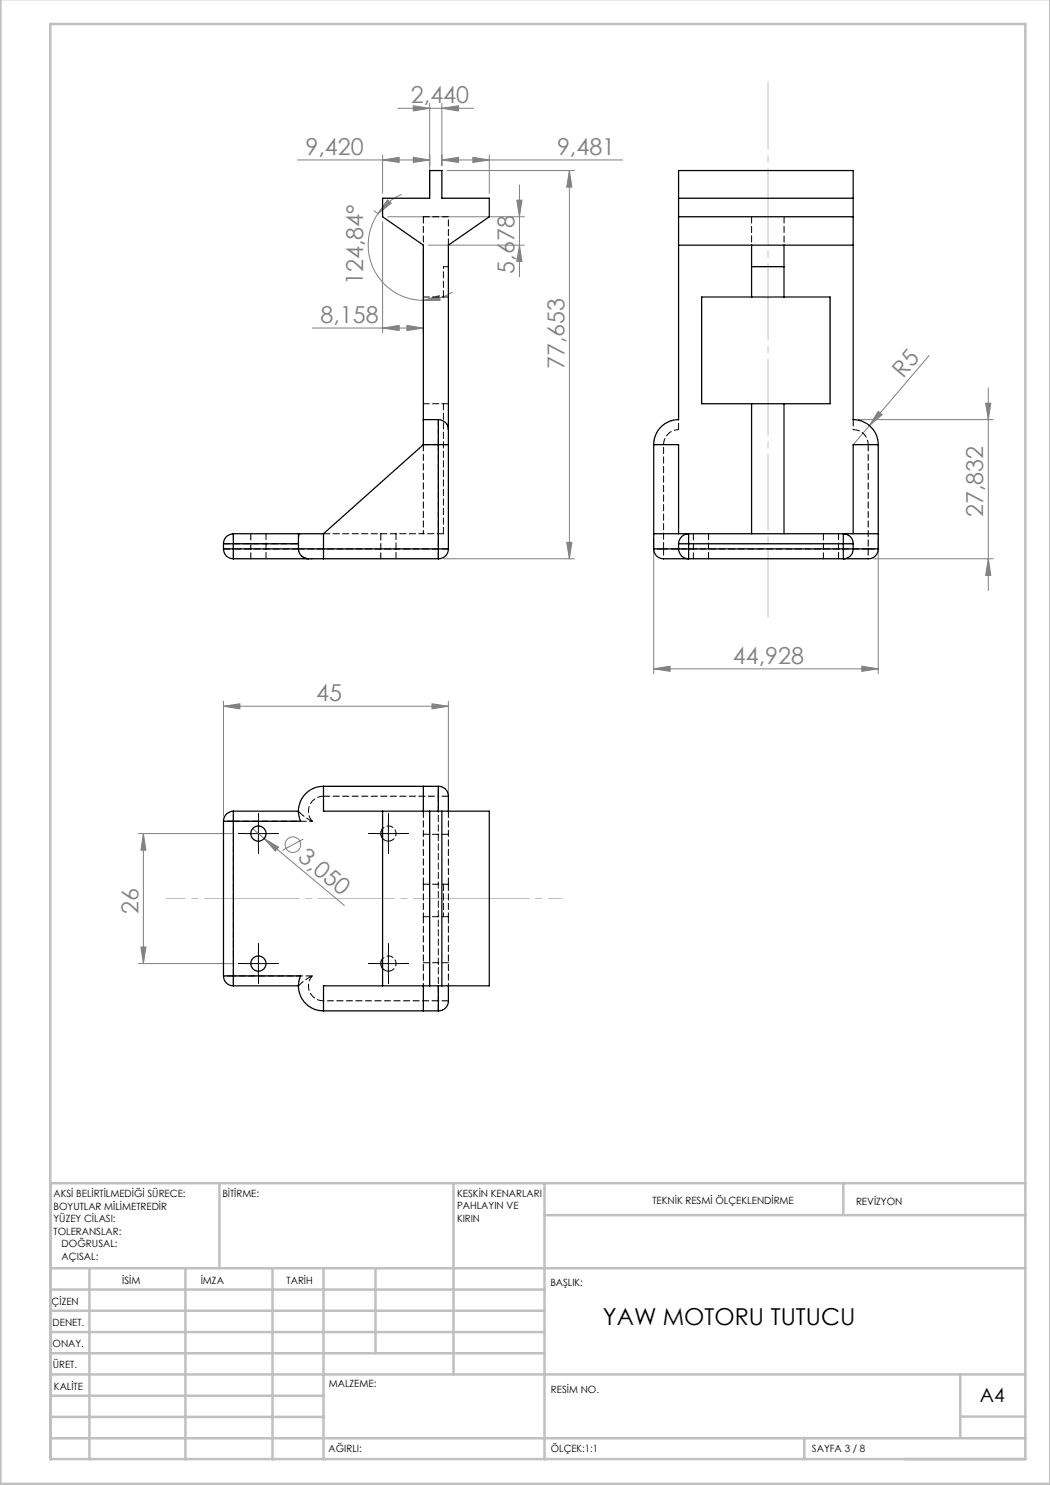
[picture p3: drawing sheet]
<svg xmlns="http://www.w3.org/2000/svg" width="210mm" height="297mm" viewBox="0 0 210 297" stroke-linecap="round" stroke-linejoin="round" font-family="sans-serif">
<g fill="none" stroke="#808080" stroke-width=".2">
<path d="M59.5 32h26.4M76.5 32l3.3-.5v1zM76.5 31v7.7M77.5 40l.7 .6-2.6 2.1zM79.6 21.7h15.1M80.3 38.9a11.2 11.2 0 0 0-4.7 3.8M82.7 31.5l3.2 .5-3.2 .5zM82.7 21.2l3.2 .5-3.2 .5zM85.9 20.7v18M88.4 32l3.3-.5v1zM88.4 21.7l3.3-.5v1zM88.4 32h36.1"/>
<path d="M88.4 20.7v12.4M89.4 34.1h25.5M94.6 31.5l3.3 .5-3.3 .5zM97.9 31v7.7M103.9 37v18.4M113.9 34.1l.5 3.3h-1.1zM113.9 34.1v77.7M74.8 42.2l.9 .6M75.6 42.7a11 11 0 0 0 9.1 17.4M76.5 44.3v22.3M77.5 43.4h27.4M84.7 50v16.6"/>
<path d="M85.7 49h19.2M90.5 58.4a11.2 11.2 0 0 1-5.8 1.7M103.4 40h1l-.5 3.4zM103.9 49l.5 3.3h-1zM62.5 65.6h22.2M76.5 65.6l3.3-.5v1zM81.4 65.1l3.3 .5-3.3 .5zM84.7 60.1l3.2-1 .1 1zM185.8 71.1l-15.2 17.8M197.7 77.6v40.5M171.7 83.9h26.9M175.6 82.3l.8 .6-2.5 2.2z"/>
<path d="M197.1 80.6h1.1l-.5 3.3zM88.7 111.8h26.2M113.3 108.5h1.1l-.5 3.3zM130.7 107.8v27M174.7 111.8h23.9M175.6 107.8v27M197.7 111.8l.5 3.3h-1.1zM130.7 133.8l3.3-.6v1.1zM130.7 133.8h44.9M172.4 133.2l3.2 .6-3.2 .5zM44.7 141.2l3.3-.4v1zM44.7 140.3v23"/>
<path d="M44.7 141.2h45M86.4 140.8l3.3 .4-3.3 .6zM89.7 140.3v21M27.7 166.7h19M28.7 166.7l.5 3.3h-1zM28.7 166.7v26M50.5 165.7l2.3 2M52.8 167.7l2.9 1.7-.6 .8zM52.8 167.7l16.1 13.4M60.7 167.8l-4.2 2.3M27.7 192.7h19M28.2 189.4h1l-.5 3.3z"/>
<circle cx="58.6" cy="168.9" r="1.55"/>
</g>
<g fill="none" stroke="#000" stroke-width=".2" stroke-dasharray="15.2 1.3 1.3 1.3">
<path d="M49.2 166.7h-1.5M51.7 164.2v-1.5M51.7 169.2v1.5M54.2 166.7h1.5M75.2 166.7h-1.5M77.7 164.2v-1.5M77.7 169.2v1.5M80.2 166.7h1.5M49.2 192.7h-1.5M51.7 190.2v-1.5M51.7 195.2v1.5M54.2 192.7h1.5"/>
<path d="M75.2 192.7h-1.5M77.7 190.2v-1.5M77.7 195.2v1.5M80.2 192.7h1.5"/>
</g>
<path d="M49.2 166.7h5M51.7 164.2v5M75.2 166.7h5M77.7 164.2v5M49.2 192.7h5M51.7 190.2v5M75.2 192.7h5M77.7 190.2v5" fill="none" stroke="#000" stroke-width=".2"/>
<path d="M44.7 179.7h53.2" fill="none" stroke="#c0c0c0" stroke-width=".2" stroke-dasharray="15.2 1.3 1.3 1.3" stroke-dashoffset=".1"/>
<path d="M97.9 179.7h14.5" fill="none" stroke="#c0c0c0" stroke-width=".2" stroke-dasharray="15.2 1.3 1.3 1.3" stroke-dashoffset="7.3"/>
<path d="M44.7 179.7h-11.4" fill="none" stroke="#c0c0c0" stroke-width=".2" stroke-dasharray="15.2 1.3 1.3 1.3" stroke-dashoffset="11.4"/>
<path d="M153.6 16.4v107" fill="none" stroke="#c0c0c0" stroke-width=".2" stroke-dasharray="15.2 1.3 1.3 1.3" stroke-dashoffset="1.7"/>
<g fill="none" stroke="#c0c0c0" stroke-width=".5">
<path d="M.1 -.1v296.9h209.9v-296.9M10.1 4.8h195v287h-195zM43.9 236.6v17M90.7 236.6v38.3M108.9 236.6v55.3M168.7 236.6v6.3M205.1 236.6h-195v55.3M10.1 253.6h195M10.1 257.9h98.8M17.9 253.6v38.3M37.1 253.6v38.3M54.5 253.6v38.3"/>
<path d="M64.7 253.6v38.3M75.1 253.6v17M108.9 243h96.2M10.1 270.6h98.8M10.1 266.4h98.8M10.1 262.1h98.8M10.1 279.1h54.6M10.1 274.9h195M192.1 274.8v12.7M10.1 287.7h195M10.1 283.4h54.6M160.9 287.5v4.3"/>
<path d="M192.1 283.3h13"/>
</g>
<g fill="#808080">
<path d="M175.6 82.3l.8 .6-2.5 2.2z"/>
<path d="M52.8 167.7l2.9 1.7-.6 .8z"/>
<path d="M82.7 31.5l3.2 .5-3.2 .5zM76.5 32l3.3-.5v1zM94.6 31.5l3.3 .5-3.3 .5zM88.4 32l3.3-.5v1zM88.4 21.7l3.3-.5v1zM82.7 21.2l3.2 .5-3.2 .5z"/>
<path d="M76.5 65.6l3.3-.5v1zM81.4 65.1l3.3 .5-3.3 .5zM44.7 141.2l3.3-.4v1zM86.4 140.8l3.3 .4-3.3 .6z"/>
<path d="M130.7 133.8l3.3-.6v1.1zM172.4 133.2l3.2 .6-3.2 .5z"/>
<path d="M77.5 40l.7 .6-2.6 2.1zM84.7 60.1l3.2-1 .1 1z"/>
<path d="M113.9 34.1l.5 3.3h-1.1zM113.3 108.5h1.1l-.5 3.3zM103.4 40h1l-.5 3.4zM103.9 49l.5 3.3h-1zM28.7 166.7l.5 3.3h-1zM28.2 189.4h1l-.5 3.3zM197.1 80.6h1.1l-.5 3.3zM197.7 111.8l.5 3.3h-1.1z"/>
</g>
<g fill="none" stroke="#000" stroke-width=".25">
<path d="M135.7 39.6h34.9M135.7 43.4h34.9M135.7 49h34.9M140.3 59.4h25.7v21.3h-25.7zM150.3 49v10.4M150.3 53.3h6.5M156.8 49v10.4M84.7 83.9v5M84.7 83.9v-34.9l-8.2-5.6v-3.8h9.4v-5.5h2.5v5.5h9.5v3.8l-8.2 5.6v36.9M84.7 83.9h3M84.7 88.9h3M84.7 88.9l-20 17.8"/>
<path d="M87.7 88.9h2M87.7 83.9v5M87.7 83.9a1.99 1.99 0 0 1 2 2M87.7 88.9v20.9M89.7 85.9v3M89.7 88.9v20.9M130.7 88.9a5 5 0 0 1 5-5v-49.8h34.9v49.8a5 5 0 0 1 5 5M130.7 88.9h5v17.8M130.7 88.9v20.9M150.3 80.7v26M156.8 80.7v26M175.6 88.9h-5v17.8"/>
<path d="M175.6 88.9v20.9M44.7 109.8h2M44.7 108.8h2M44.7 109.8a1.93 1.93 0 0 0 2 2M44.7 108.8v1M46.7 106.7a1.99 1.99 0 0 0-2 2.1M46.7 106.7v2.1M46.7 109.8v2M46.7 109.8h13M46.7 111.8h15M46.7 108.8v1M46.7 108.8h13"/>
<path d="M46.7 106.7h13M59.7 109.8a1.99 1.99 0 0 0 2 2M59.7 106.7h5M59.7 109.8h5M59.7 106.7v3.1M61.7 111.8h3M64.7 109.8v2M64.7 106.7v3.1M64.7 109.8h23M64.7 111.8h23M87.7 109.8v2M87.7 109.8h2"/>
<path d="M89.7 109.8a1.93 1.93 0 0 1-2 2M130.7 109.8a2.13 2.13 0 0 0 2.6 2h4.4M130.7 109.8h5M130.7 106.7h7M135.7 108.8h2M135.7 109.8a1.99 1.99 0 0 0 2 2M135.7 109.8h2M135.7 108.8v1M137.7 106.7a2.05 2.05 0 0 0-2 2.1M137.7 106.7v2.1M137.7 109.8v2M137.7 109.8h31"/>
<path d="M137.7 111.8h31M137.7 108.8h31M137.7 106.7h31M137.7 108.8v1M168.7 109.8v2M168.7 106.7v2.1M168.7 109.8h1.9M168.7 108.8h1.9M168.7 106.7a1.99 1.99 0 0 1 1.9 2.1M168.7 106.7h6.9M168.7 108.8v1M170.6 109.8a1.93 1.93 0 0 1-1.9 2"/>
<path d="M170.6 109.8h5M170.6 108.8v1M175.6 109.8a2.13 2.13 0 0 1-2.6 2h-4.3M64.7 157.3a5 5 0 0 0-4.6 6.9h-13.4M64.7 157.3v4.9h33.2v35h-33.2v5M64.7 157.3h23M84.7 157.3v4.9M87.7 157.3v4.9M87.7 157.3a2.23 2.23 0 0 1 2 2.8v2.1M44.7 164.2h2M44.7 164.2v31M46.7 162.2v2"/>
<path d="M46.7 162.2a1.99 1.99 0 0 0-2 2M46.7 164.2v31M46.7 162.2h13M76.5 165.7l-.3 .8v.6l.3 .6M76.5 162.2v35M85.9 162.2v35M88.4 162.2v35M44.7 195.2h2M44.7 195.2a1.93 1.93 0 0 0 2 2M46.7 195.2h13.4a5 5 0 0 0 4.6 7M46.7 195.2v2M46.7 197.2h13"/>
<path d="M76.5 191.7l-.3 .8v.6l.3 .6M84.7 197.2v5M87.7 197.2v5M89.7 197.2v2.4a2.12 2.12 0 0 1-2 2.6M64.7 202.2h23"/>
<circle cx="51.7" cy="166.7" r="1.52"/>
<circle cx="51.7" cy="192.7" r="1.52"/>
</g>
<g fill="none" stroke="#000" stroke-width=".2" stroke-dasharray="1.3 .6">
<path d="M84.7 43.4v5.6M88.7 59.4v-6.1M88.7 53.3h1M89.7 59.4h-5M89.7 49v-5.6M89.7 43.4h-5M150.3 43.4v5.6M156.8 43.4v5.6M84.7 88.9v17.8M84.7 88.9h3M87.7 83.9v5M87.7 88.9v20.9"/>
<path d="M89.7 80.7h-5M89.7 88.9h-2M132.7 88.9a3 3 0 0 1 3-3M135.7 85.9v-2M170.6 85.9a2.95 2.95 0 0 1 3 3M170.6 83.9v2M173.6 88.9v20.9M44.7 109.8h2M44.7 108.8h2M46.7 111.8v-2M46.7 106.7v2.1M46.7 108.8h13"/>
<path d="M46.7 109.8v-1M50.2 106.7v5.1M53.2 111.8v-5.1M59.7 109.8l.1 .5M59.7 109.8h-13M60.1 106.7a.72 .72 0 0 0-.4 .9v1.2M60.4 111.2l.1 .1a3.1 3.1 0 0 0 1.9 .5M64.7 106.7h20M64.7 111.8v-2M64.7 109.8h-5M64.7 106.7v3.1M76.2 106.7v5.1"/>
<path d="M79.2 111.8v-5.1M87.7 111.8v-2M87.7 109.8h-23M88.7 106.7h-4M88.7 106.7v-26M89.7 109.8h-2M132.7 109.8h-2M132.7 109.8v2M132.7 109.8v-20.9M138.7 106.7v5.1M141.7 111.8v-5.1M164.7 106.7v5.1"/>
<path d="M167.7 111.8v-5.1M173.6 109.8h-40.9M173.6 109.8v2M173.6 109.8h2M64.7 159.2h23M87.7 159.2v-1.9M87.7 159.2v41M89.7 159.2h-2M46.7 164.2h15.7M46.7 164.2v-2M46.7 164.2h-2M62.4 164.2a3 3 0 0 1-.4-3.2 3 3 0 0 1 2.7-1.8"/>
<path d="M62.4 164.2l-1.4-.8-1.3-1.2M76.5 167.7l.5 .4 .7 .1M77.7 168.2a1.52 1.52 0 0 0 1.4-2.1 1.52 1.52 0 0 0-2.6-.4M84.7 176.8v6.5M84.7 176.8v-14.6M88.7 176.8v6.5M89.7 176.8v6.5M89.7 176.8h-5M89.7 176.8v-14.6M89.7 166.9h-5M46.7 197.2v-2M46.7 195.2v-31"/>
<path d="M46.7 195.2h-2M59.7 197.2l1.3-1.2 1.4-.8M62.4 195.2h-15.7M76.5 193.7l.5 .4 .7 .1M77.7 194.2a1.52 1.52 0 0 0 1.4-2.1 1.52 1.52 0 0 0-2.6-.4M84.7 183.3v13.9M89.7 183.3h-5M89.7 183.3v13.9M89.7 192.5h-5M64.7 200.2a2.99 2.99 0 0 1-2.7-1.8 2.99 2.99 0 0 1 .4-3.2M87.7 202.2v-2M87.7 200.2h-23"/>
<path d="M89.7 200.2h-2"/>
</g>
<g font-size="4.7" fill="#808080">
<text x="82.2" y="20.6">2,440</text>
<text x="61.1" y="31">9,420</text>
<text x="111.4" y="31">9,481</text>
<text x="72.6" y="57" transform="rotate(-90 72.6 57)">124,84°</text>
<text x="102.9" y="54.7" transform="rotate(-90 102.9 54.7)">5,678</text>
<text x="64.1" y="64.6">8,158</text>
<text x="112.9" y="73.8" transform="rotate(-90 112.9 73.8)">77,653</text>
<text x="180.6" y="75.7" transform="rotate(-50 180.6 75.7)">R5</text>
<text x="196.7" y="103.5" transform="rotate(-90 196.7 103.5)">27,832</text>
<text x="146.6" y="132.7">44,928</text>
<text x="63.2" y="140.2">45</text>
<text x="59.4" y="171.9" transform="rotate(40 59.4 171.9)">3,050</text>
<text x="27.7" y="182.7" transform="rotate(-90 27.7 182.7)">26</text>
</g>
<text font-size="4.7" x="120.6" y="265">YAW MOTORU TUTUCU</text>
<text font-size="3.9" x="196" y="280.4">A4</text>
<g font-size="2">
<text x="10.7" y="239.5">AKSİ BELİRTİLMEDİĞİ SÜRECE:</text>
<text x="44.5" y="239.5">BİTİRME:</text>
<text x="91.4" y="239.4">KESKİN KENARLARI</text>
<text x="10.7" y="242">BOYUTLAR MİLİMETREDİR</text>
<text x="10.7" y="244.5">YÜZEY CİLASI:</text>
<text x="91.4" y="241.9">PAHLAYIN VE</text>
<text x="91.4" y="244.4">KIRIN</text>
<text x="130.5" y="240.8">TEKNİK RESMİ ÖLÇEKLENDİRME</text>
<text x="171.2" y="241">REVİZYON</text>
<text x="10.7" y="247">TOLERANSLAR:</text>
<text x="12.3" y="249.5">DOĞRUSAL:</text>
<text x="12.3" y="252">AÇISAL:</text>
<text x="24.4" y="256.9">İSİM</text>
<text x="40.1" y="256.8">İMZA</text>
<text x="57.3" y="256.8">TARİH</text>
<text x="110.1" y="257.1">BAŞLIK:</text>
<text x="10.3" y="260.9">ÇİZEN</text>
<text x="10.5" y="269.3">ONAY.</text>
<text x="10.5" y="265.2">DENET.</text>
<text x="10.6" y="273.6">ÜRET.</text>
<text x="10.8" y="278">KALİTE</text>
<text x="65.8" y="277.4">MALZEME:</text>
<text x="110.2" y="278.5">RESİM NO.</text>
<text x="65.7" y="290.4">AĞIRLI:</text>
<text x="110.2" y="290.5">ÖLÇEK:1:1</text>
<text x="162.4" y="290.4">SAYFA 3 / 8</text>
</g>
</svg>
